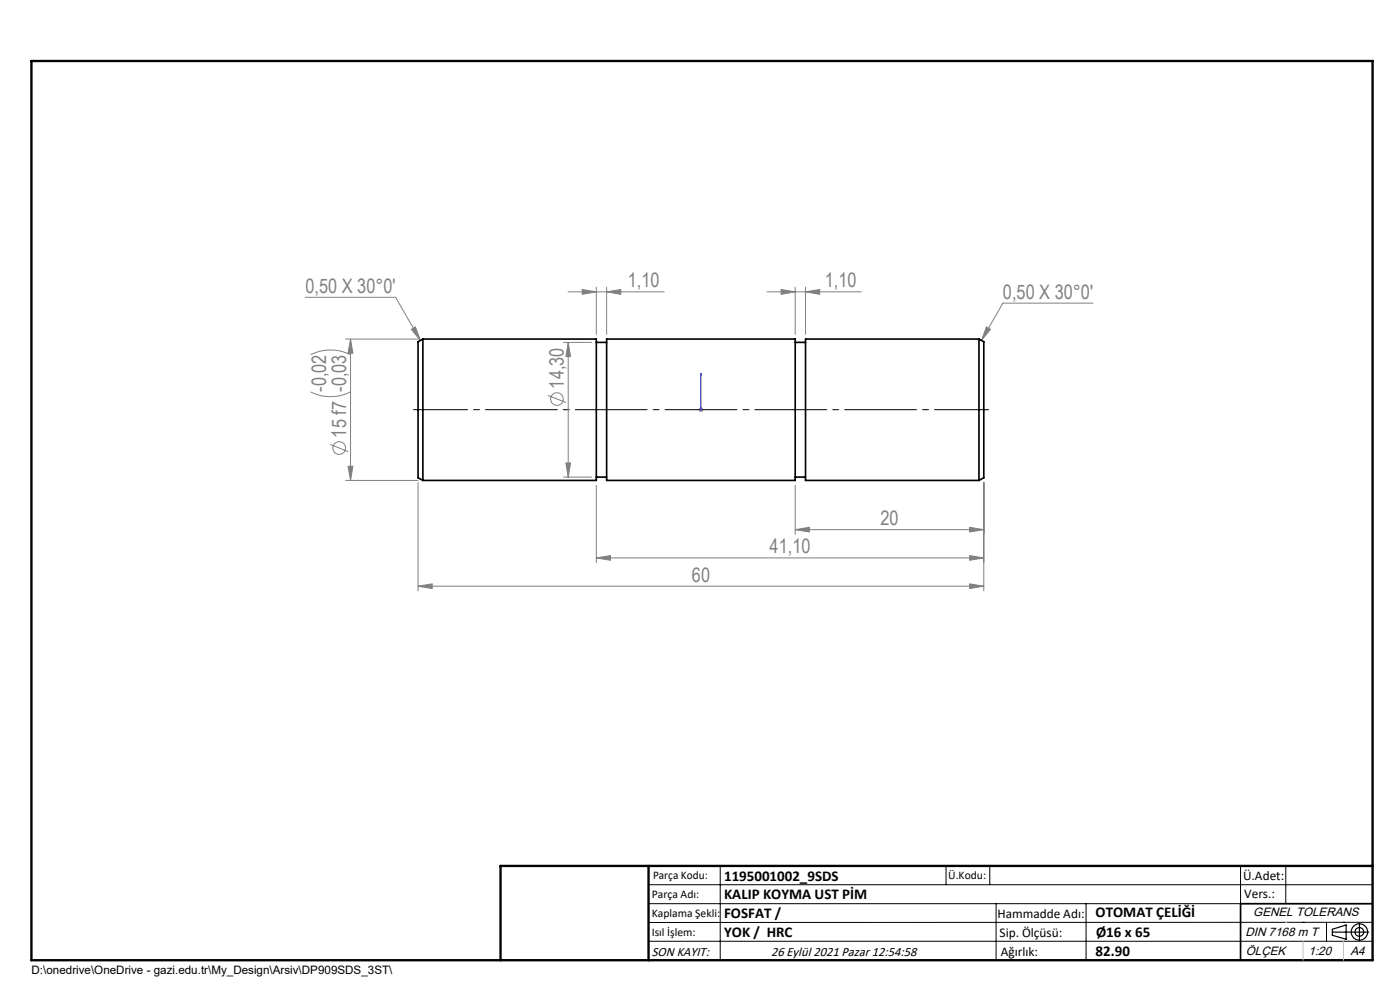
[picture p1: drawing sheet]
<svg xmlns="http://www.w3.org/2000/svg" width="297mm" height="210mm" viewBox="0 0 297 210" stroke-linecap="round" stroke-linejoin="round" font-family="sans-serif">
<g fill="none" stroke="#808080" stroke-width=".21">
<path d="M64.8 63.1h19.1l5.3 9.1M65.9 75.2a9.6 9.6 0 0 1 8.5 0M73.3 71.9h15.4M74.4 71.9v30M74.4 71.9l.5 3h-1.1zM87.3 69.9l.8-.6 1.1 2.9zM119.6 72.6h5.9M120.5 61.9h20.4M120.5 72.6l.5 3h-.9zM120.5 72.6v28.6M123.5 61.4l3 .5-3 .5zM126.5 60.9v10"/>
<path d="M128.7 61.9l3-.5v1zM128.7 60.9v10M162.7 61.9h20M165.7 61.4l3 .5-3 .5zM168.7 60.9v10M170.9 61.9l3-.5v1zM170.9 60.9v10M209.3 69.3l.8 .6-1.9 2.3zM231.9 64.3h-19.1l-4.6 7.9M65.9 83.1a9.6 9.6 0 0 0 8.5 0M70 94.3l3.9 1.5M73.8 98.9h1.1l-.5 3z"/>
<path d="M116.2 83.9l3.9 1.5M120.1 98.2h.9l-.5 3zM148.2 86.9h1M148.3 86.6l.7 .7M148.7 86.4v1M149 86.6l-.7 .7M73.3 101.9h15.4M88.7 102.3v23M119.6 101.2h5.9M126.5 118.3l3-.4v.9zM126.5 102.9v16.4M126.5 118.3h82.2"/>
<path d="M168.7 112.4l3-.5v.9zM168.7 102.9v10.4M168.7 112.4h40M205.7 111.9l3 .5-3 .4zM205.7 117.9l3 .4-3 .5zM208.7 102.3v23M88.7 124.3l3-.4v.9zM88.7 124.3h120M205.7 123.9l3 .4-3 .5z"/>
<circle cx="72" cy="95" r="1.34"/>
<circle cx="118.1" cy="84.7" r="1.34"/>
</g>
<g fill="none" stroke="#000" stroke-width=".25">
<path d="M282.6 197.7h7.8M282.6 197.1l3-.9v3l-3-.8zM288.4 195.8v3.8M106.2 203.7h185"/>
<circle cx="288.4" cy="197.7" r="1.74"/>
<circle cx="288.4" cy="197.7" r=".93"/>
</g>
<path d="M148.7 79.2v.4v-.4M148.7 79.2v7.7M148.7 86.8v.2zM148.7 86.9h.1" fill="none" stroke="#00f" stroke-width=".21"/>
<path d="M87.7 86.9h122" fill="none" stroke="#000" stroke-width=".21" stroke-dasharray="15.2 1.3 1.3 1.3" stroke-dashoffset="3.8"/>
<g fill="none" stroke="#000" stroke-width=".21">
<path d="M137.6 187.7h153.6M137.6 191.7h153.6M137.6 199.7h153.6M152.8 183.7v20M200.7 183.7v4M210 183.7v4M211.3 191.7v12M230.4 191.7v12M263.2 183.7v20M272.8 183.7v8M276.4 195.6h.1M281.4 195.6v4.1"/>
<path d="M285 195.6h.1M291.2 195.6l-153.6 .1"/>
</g>
<path d="M291.2 191.7h-28v12" fill="none" stroke="#000" stroke-width=".35"/>
<path d="M6.7 12.9h284.5v190.8h-284.5zM137.6 183.7v20M291.2 183.7h-185v20" fill="none" stroke="#000" stroke-width=".5"/>
<path d="M276.4 199.7v4M285 199.7v4" fill="none" stroke="#c0c0c0" stroke-width=".21"/>
<path d="M272.8 195.6h.1" fill="none" stroke="#c0c0c0" stroke-width=".25"/>
<path d="M148.7 86.8v.2zM148.7 79.2v.4z" fill="#00f"/>
<g fill="#808080">
<path d="M205.7 111.9l3 .5-3 .4zM168.7 112.4l3-.5v.9zM205.7 117.9l3 .4-3 .5zM126.5 118.3l3-.4v.9zM205.7 123.9l3 .4-3 .5zM88.7 124.3l3-.4v.9z"/>
<path d="M165.7 61.4l3 .5-3 .5zM170.9 61.9l3-.5v1zM123.5 61.4l3 .5-3 .5zM128.7 61.9l3-.5v1zM87.3 69.9l.8-.6 1.1 2.9zM209.3 69.3l.8 .6-1.9 2.3z"/>
<path d="M73.8 98.9h1.1l-.5 3zM74.4 71.9l.5 3h-1.1z"/>
<path d="M120.5 72.6l.5 3h-.9zM120.1 98.2h.9l-.5 3z"/>
</g>
<path d="M89.7 71.9v30M89.7 71.9h36.8v30h-36.8M89.7 71.9l-1 .6v28.8l1 .6M126.5 72.6h2.2M128.7 71.9h40v30h-40zM168.7 72.6h2.2M207.7 71.9v30M207.7 71.9h-36.8v30h36.8M207.7 71.9l1 .6v28.8l-1 .6M126.5 101.2h2.2M168.7 101.2h2.2" fill="none" stroke="#000" stroke-width=".35"/>
<g font-size="4.2" fill="#808080">
<text x="64.8" y="62.1">0,50 X 30°0'</text>
<text x="133.2" y="61">1,10</text>
<text x="175" y="61">1,10</text>
<text x="212.8" y="63.4">0,50 X 30°0'</text>
<text x="69.2" y="83.1" transform="rotate(-90 69.2 83.1)">-0,02</text>
<text x="119.6" y="82.4" transform="rotate(-90 119.6 82.4)">14,30</text>
<text x="73.4" y="92.8" transform="rotate(-90 73.4 92.8)">15 f7 -0,03</text>
<text x="186.8" y="111.4">20</text>
<text x="163.3" y="117.4">41,10</text>
<text x="146.8" y="123.4">60</text>
</g>
<g font-size="3.2">
<text x="153.6" y="190.8">KALIP KOYMA UST PİM</text>
<text x="153.6" y="186.8">1195001002_9SDS</text>
<text x="153.6" y="194.8">FOSFAT /</text>
<text x="232.4" y="194.5">OTOMAT ÇELİĞİ</text>
<text x="153.6" y="198.8">YOK / HRC</text>
<text x="232.4" y="202.8">82.90</text>
<text x="232.5" y="198.8">Ø16 x 65</text>
</g>
<g font-size="2.8">
<text x="263.7" y="186.7">Ü.Adet:</text>
<text x="263.9" y="190.5">Vers.:</text>
<text x="211.6" y="194.8">Hammadde Adı:</text>
<text x="138.3" y="202.8">SON KAYIT:</text>
<text x="163.6" y="202.8">26 Eylül 2021 Pazar 12:54:58</text>
<text x="212.1" y="198.7">Sip. Ölçüsü:</text>
<text x="212.3" y="202.7">Ağırlık:</text>
</g>
<g font-size="2.6">
<text x="265.9" y="194.4">GENEL TOLERANS</text>
<text x="264.2" y="198.5">DIN 7168 m T</text>
<text x="264.3" y="202.6">ÖLÇEK</text>
<text x="277.6" y="202.6">1:20</text>
<text x="286.5" y="202.6">A4</text>
</g>
<g font-size="2.5">
<text x="138.3" y="190.5">Parça Adı:</text>
<text x="138.5" y="186.5">Parça Kodu:</text>
<text x="201.2" y="186.5">Ü.Kodu:</text>
<text x="138.3" y="194.5">Kaplama Şekli:</text>
<text x="138.3" y="198.6">Isıl İşlem:</text>
<text x="6.7" y="206.7">D:\onedrive\OneDrive - gazi.edu.tr\My_Design\Arsiv\DP909SDS_3ST\</text>
</g>
</svg>
